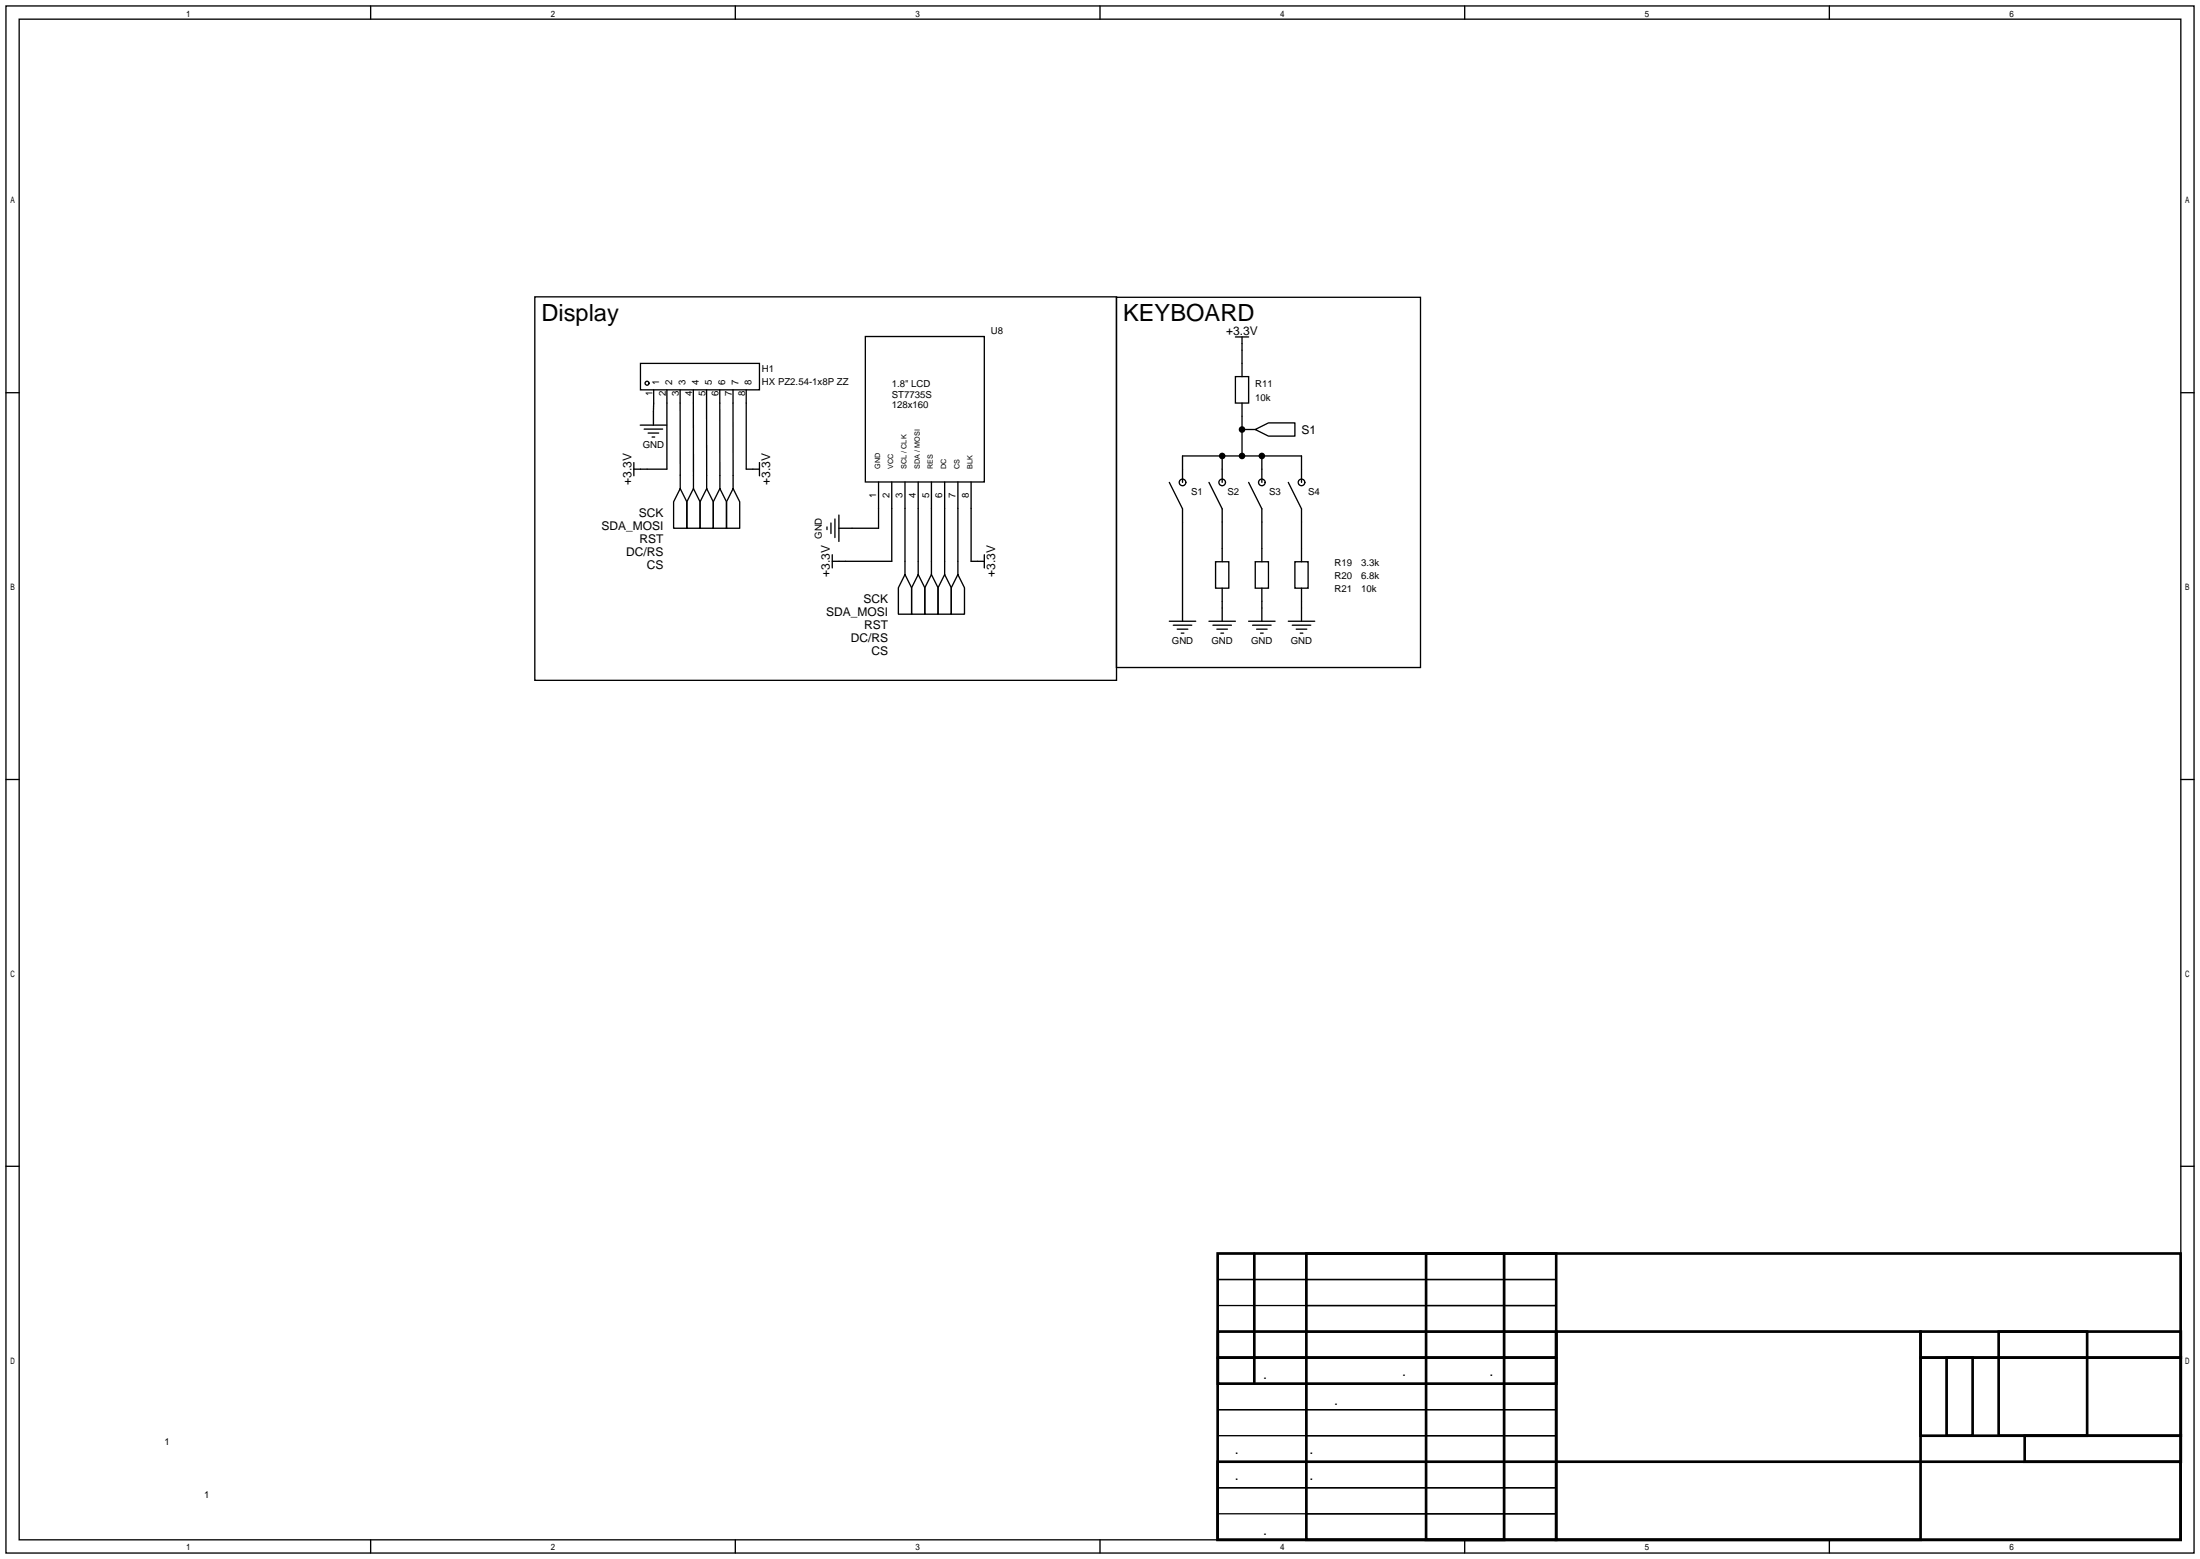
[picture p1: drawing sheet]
<svg xmlns="http://www.w3.org/2000/svg" width="423mm" height="299mm" viewBox="0 0 423 299" stroke-linecap="round" stroke-linejoin="round" font-family="sans-serif">
<g fill="none" stroke="#000" stroke-width=".25">
<path d="M1.1 1.1h420.4v297.2h-420.4zM3.7 3.7h415.3v292.1h-415.3zM71.2 1.1v2.6M141.3 1.1v2.6M211.3 1.1v2.6M281.4 1.1v2.6M351.5 1.1v2.6M102.7 57h111.8v73.7h-111.8zM214.5 57.1h58.4v71.1h-58.4zM1.1 75.4h2.6M123 69.8h22.9v5.1h-22.9zM125.6 74.9l-.1 6.8"/>
<path d="M128.1 74.9v15.2h-6.3M130.7 74.9v19M133.2 74.9v19M135.7 74.9l.1 19M138.3 74.9v19M140.8 74.9v19M143.4 74.9v15.2h2.5M166.2 64.6h22.9v28h-22.9zM237.3 72.3h2.6v5.1h-2.6zM237.3 64.7h2.6M238.6 64.7v7.6M238.6 77.4v10.2"/>
<path d="M419 75.4h2.5M121.8 88.9v2.5M123 81.7h5.1M123.8 82.4h3.5M124.5 83.2h2M125.3 83.9h.5M130.7 93.9l1.3 2.5v5.1h-2.6v-5.1zM133.2 93.9l1.3 2.5v5.1h-2.5v-5.1zM135.8 93.9l1.2 2.5v5.1h-2.5v-5.1zM138.3 93.9l1.3 2.5v5.1h-2.6v-5.1zM140.8 93.9l1.3 2.5v5.1h-2.5v-5.1zM145.9 88.9v2.5"/>
<path d="M160.4 99.7v3.6M161.2 98.9v5.1M168.8 92.6v8.9h-7.6M171.3 92.6v15.2h-11.4M173.9 92.6v17.8M176.4 92.6v17.8M178.9 92.6v17.8M181.5 92.6v17.8M184 92.6v17.8M186.6 92.6v15.2h2.5M224.6 92.7l2.6 5v21.6M227.2 92.7v-5.1h22.8v5.1"/>
<path d="M232.3 92.7l2.5 5v10.2M234.8 87.6v5.1M238.6 82.5h2.6M239.9 92.7l2.5 5v10.2M241.2 82.5l2.5-1.3h5.1v2.6h-5.1zM242.4 87.6v5.1M247.5 92.7l2.5 5v10.2M158.9 101.2v.5M159.6 100.5v2M159.9 106.6v2.5M173.9 110.4l1.2 2.5v5.1h-2.5v-5.1zM176.4 110.4l1.3 2.5v5.1h-2.6v-5.1z"/>
<path d="M178.9 110.4l1.3 2.5v5.1h-2.5v-5.1zM181.5 110.4l1.3 2.5v5.1h-2.6v-5.1zM184 110.4l1.3 2.5v5.1h-2.5v-5.1zM189.1 106.6v2.5M224.6 119.3h5.1M232.3 119.3h5M233.5 107.9h2.6v5.1h-2.6zM234.8 113v6.3M239.9 119.3h5.1M241.2 107.9h2.5v5.1h-2.5zM242.4 113v6.3M247.5 119.3h5.1"/>
<path d="M248.8 107.9h2.5v5.1h-2.5zM250 113v6.3M225.4 120.1h3.6M226.2 120.9h2M226.9 121.6h.5M233 120.1h3.6M233.8 120.9h2M234.5 121.6h.6M240.6 120.1h3.6M241.4 120.9h2M242.2 121.6h.5M248.3 120.1h3.5"/>
<path d="M249 120.9h2.1M249.8 121.6h.5M1.1 149.7h2.6M419 149.7h2.5M1.1 224h2.6M419 224h2.5M234 240.8h17v5h-17zM234 245.8h17v5h-17zM234 255.8h185M251 240.8h48v55h-48zM251 245.8h48M251 250.8h48"/>
<path d="M274 240.8v55M288.9 240.8v55M234 265.8h17v5h-17zM234 270.8h17v5h-17zM251 260.8h48M251 265.8h48M251 270.8h48M251 275.8h48M369 260.8h15v15h-15zM369 260.8h5v15h-5zM71.2 295.8v2.5M141.3 295.8v2.5"/>
<path d="M211.3 295.8v2.5M234 280.8h17v5h-17zM234 285.8h17v5h-17zM251 280.8h48M251 285.8h48M251 290.8h48M281.4 295.8v2.5M351.5 295.8v2.5"/>
<circle cx="124.3" cy="73.6" r=".38"/>
<circle cx="227.2" cy="92.7" r=".63"/>
<circle cx="234.8" cy="92.7" r=".63"/>
<circle cx="242.4" cy="92.7" r=".63"/>
<circle cx="250" cy="92.7" r=".63"/>
</g>
<g fill="none" stroke="#000" stroke-width=".51">
<path d="M233.9 240.8h185v55h-185zM234 255.8h65v5h-65zM241 240.8v25M251 240.8h48v55h-48zM274 240.8h15v55h-15zM299 255.8h70v40h-70zM369 255.8h50v5h-50zM384 255.8h17v20h-17zM234 260.8h65v5h-65zM369 260.8h50v15h-50zM374 260.8h5v15h-5zM389 275.8h30v5h-30z"/>
<path d="M233.9 280.8h185v15h-185z"/>
</g>
<g fill="#000">
<circle cx="234.8" cy="87.6" r=".63"/>
<circle cx="238.6" cy="87.6" r=".63"/>
<circle cx="238.6" cy="82.5" r=".63"/>
<circle cx="242.4" cy="87.6" r=".63"/>
</g>
<g font-size="4.5">
<text x="104" y="61.6">Display</text>
<text x="215.8" y="61.7">KEYBOARD</text>
</g>
<g font-size="2.7">
<text x="370.5" y="259.8">Литера</text>
<text x="402.5" y="259.8">Масштаб</text>
<text x="234.5" y="264.8">ИзмЛист</text>
<text x="234.5" y="269.8">Разработ.</text>
<text x="242.7" y="264.8">.</text>
<text x="255.7" y="264.3">докум.</text>
<text x="275.3" y="264.3">Подп.</text>
<text x="234.5" y="274.8">Проверил</text>
<text x="237.2" y="279.3">.контр</text>
<text x="251.6" y="279.3">.</text>
<text x="237.2" y="284.3">.контр</text>
<text x="251.6" y="284.3">.</text>
<text x="234.5" y="294.8">Изм.</text>
</g>
<g font-size="2.3">
<text x="235.6" y="64.3">+3.3V</text>
<text x="250" y="83.3">S1</text>
<text x="121.3" y="93.2" transform="rotate(-90 121.3 93.2)">+3.3V</text>
<text x="148" y="93.2" transform="rotate(-90 148 93.2)">+3.3V</text>
<text x="115.5" y="101.8">SDA_MOSI</text>
<text x="122.7" y="99.3">SCK</text>
<text x="120.3" y="106.8">DC/RS</text>
<text x="122.9" y="104.3">RST</text>
<text x="124.3" y="109.3">CS</text>
<text x="159.4" y="110.9" transform="rotate(-90 159.4 110.9)">+3.3V</text>
<text x="191.2" y="110.9" transform="rotate(-90 191.2 110.9)">+3.3V</text>
<text x="158.7" y="118.3">SDA_MOSI</text>
<text x="165.9" y="115.8">SCK</text>
<text x="163.5" y="123.3">DC/RS</text>
<text x="166" y="120.8">RST</text>
<text x="167.5" y="125.8">CS</text>
</g>
<g font-size="1.8">
<text x="190.4" y="64.2">U8</text>
<text x="146.4" y="71.5">H1</text>
<text x="125.4" y="76" transform="rotate(-90 125.4 76)">1</text>
<text x="126.6" y="73.9" transform="rotate(-90 126.6 73.9)">1</text>
<text x="127.9" y="76" transform="rotate(-90 127.9 76)">2</text>
<text x="129.2" y="73.9" transform="rotate(-90 129.2 73.9)">2</text>
<text x="130.4" y="76" transform="rotate(-90 130.4 76)">3</text>
<text x="131.7" y="73.9" transform="rotate(-90 131.7 73.9)">3</text>
<text x="133" y="76" transform="rotate(-90 133 76)">4</text>
<text x="134.2" y="73.9" transform="rotate(-90 134.2 73.9)">4</text>
<text x="135.5" y="76" transform="rotate(-90 135.5 76)">5</text>
<text x="136.8" y="73.9" transform="rotate(-90 136.8 73.9)">5</text>
<text x="138.1" y="76" transform="rotate(-90 138.1 76)">6</text>
<text x="139.3" y="73.9" transform="rotate(-90 139.3 73.9)">6</text>
<text x="140.6" y="76" transform="rotate(-90 140.6 76)">7</text>
<text x="141.9" y="73.9" transform="rotate(-90 141.9 73.9)">7</text>
<text x="143.1" y="76" transform="rotate(-90 143.1 76)">8</text>
<text x="144.4" y="73.9" transform="rotate(-90 144.4 73.9)">8</text>
<text x="146.4" y="74">HX PZ2.54-1x8P ZZ</text>
<text x="171.3" y="74.3">1.8&quot; LCD</text>
<text x="171.3" y="76.4">ST7735S</text>
<text x="241.2" y="74.4">R11</text>
<text x="241.2" y="77">10k</text>
<text x="171.3" y="78.4">128x160</text>
<text x="123.5" y="86">GND</text>
<text x="168.3" y="95.6" transform="rotate(-90 168.3 95.6)">1</text>
<text x="170.9" y="95.6" transform="rotate(-90 170.9 95.6)">2</text>
<text x="173.4" y="95.6" transform="rotate(-90 173.4 95.6)">3</text>
<text x="175.9" y="95.6" transform="rotate(-90 175.9 95.6)">4</text>
<text x="178.5" y="95.6" transform="rotate(-90 178.5 95.6)">5</text>
<text x="181" y="95.6" transform="rotate(-90 181 95.6)">6</text>
<text x="183.6" y="95.6" transform="rotate(-90 183.6 95.6)">7</text>
<text x="186.1" y="95.6" transform="rotate(-90 186.1 95.6)">8</text>
<text x="228.8" y="95.1">S1</text>
<text x="235.8" y="95.1">S2</text>
<text x="243.8" y="95.1">S3</text>
<text x="251.3" y="95.1">S4</text>
<text x="157.9" y="103.5" transform="rotate(-90 157.9 103.5)">GND</text>
<text x="256.4" y="108.7">R19</text>
<text x="256.4" y="111.3">R20</text>
<text x="256.4" y="113.8">R21</text>
<text x="261.5" y="108.7">3.3k</text>
<text x="261.5" y="111.3">6.8k</text>
<text x="261.5" y="113.8">10k</text>
<text x="225.1" y="123.7">GND</text>
<text x="232.8" y="123.7">GND</text>
<text x="240.4" y="123.7">GND</text>
<text x="248" y="123.7">GND</text>
<text x="31.6" y="277.5">1</text>
<text x="39.2" y="287.7">1</text>
</g>
<g font-size="1.4">
<text x="169.1" y="90" transform="rotate(-90 169.1 90)">GND</text>
<text x="171.6" y="90" transform="rotate(-90 171.6 90)">VCC</text>
<text x="174.2" y="90" transform="rotate(-90 174.2 90)">SCL / CLK</text>
<text x="176.7" y="90" transform="rotate(-90 176.7 90)">SDA / MOSI</text>
<text x="179.2" y="90" transform="rotate(-90 179.2 90)">RES</text>
<text x="181.8" y="90" transform="rotate(-90 181.8 90)">DC</text>
<text x="184.3" y="90" transform="rotate(-90 184.3 90)">CS</text>
<text x="186.9" y="90" transform="rotate(-90 186.9 90)">BLK</text>
</g>
</svg>
